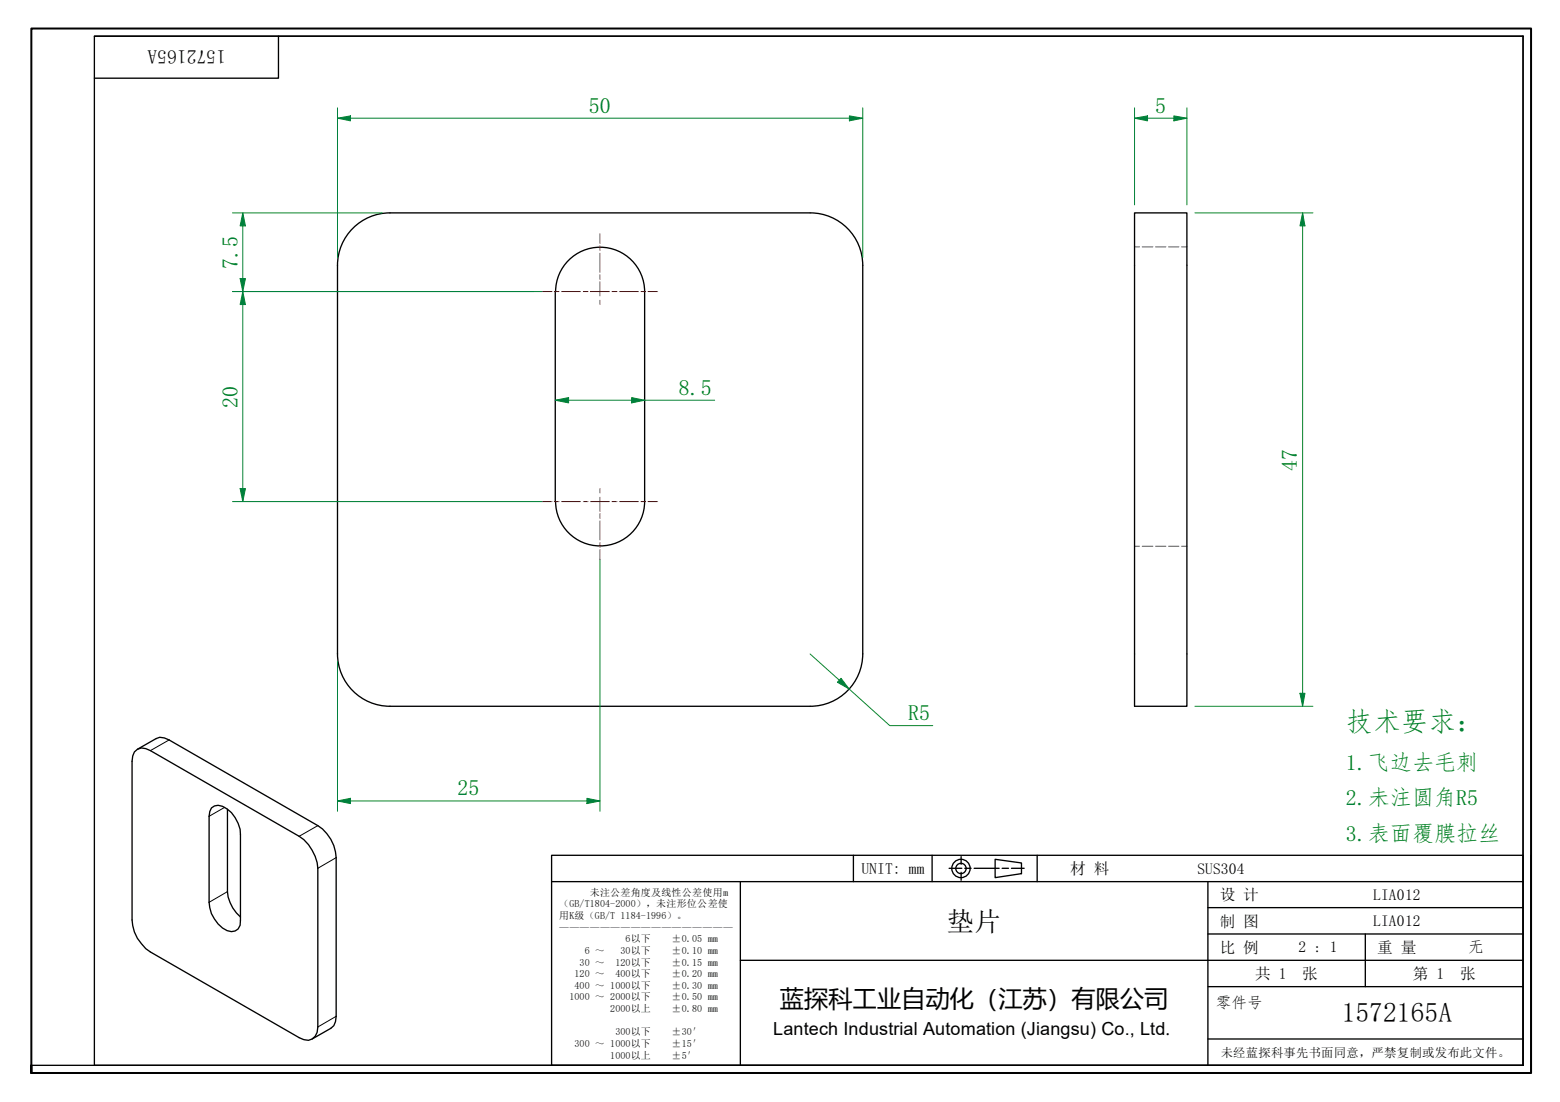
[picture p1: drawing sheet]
<svg xmlns="http://www.w3.org/2000/svg" width="297mm" height="210mm" viewBox="0 0 297 210" stroke-linecap="round" stroke-linejoin="round" font-family="sans-serif">
<g fill="none" stroke="#000" stroke-width=".25">
<path d="M64.3 50.5v74.1M74.2 40.5h80M74.3 40.5a10 10 0 0 0-10 10M105.7 55.5v40M105.8 55.6a8.5 8.5 0 0 1 8.5-8.5 8.5 8.5 0 0 1 8.4 8.5v39.9M154.3 40.5a10 10 0 0 1 10 10M164.3 50.5v74.1M216 40.5h10v94h-10zM105.8 95.5a8.5 8.5 0 0 0 8.5 8.5 8.5 8.5 0 0 0 8.4-8.5M64.3 124.5a10 10 0 0 0 10 10M74.2 134.5h80M164.3 124.5a10 10 0 0 1-10 10"/>
<path d="M25.6 143.2a2.12 2.12 0 0 1 3-.2l28.4 16.3a8.2 8.2 0 0 1 3.5 6.1v30.2a2.17 2.17 0 0 1-1 2.3 2.17 2.17 0 0 1-2.5-.3l-28.4-16.3a7.6 7.6 0 0 1-3.5-6.1v-30.2l.2-1zM26.2 142.7l3.5-2 .7-.3 .9 .2 .9 .3 28.3 16.4a7.6 7.6 0 0 1 3.5 6.1v30.2l-.1 1-.3 .8-.6 .5-3.6 2M40.3 153.9a2.15 2.15 0 0 1 2.9 .2 6.4 6.4 0 0 1 2.6 4.9v16.3a1.75 1.75 0 0 1-.6 1.8 1.75 1.75 0 0 1-2 .2 6.5 6.5 0 0 1-3.4-5.4v-16.4l.1-.9zM43.3 154.1v15.7a7.2 7.2 0 0 0 2.5 4.9"/>
</g>
<path d="M216 47h1M217.5 47h2M220 47h2M222.5 47h2M225 47h1M216 104h1M217.5 104h2M220 104h2M222.5 104h2M225 104h1" fill="none" stroke="#00f" stroke-width=".19"/>
<path d="M32.2 140.9l-3.6 2.1M42.8 153.8l-3 1.7M60.5 157.3l-3.5 2M43.3 169.8l-3.5 2.1M64 163.4l-3.5 2M64 193.6l-3.5 2" fill="none" stroke="#000" stroke-width=".19"/>
<path d="M6 204.4v-1.5v1.5M6 202.9v-197.5h285.5v199h-285.5" fill="none" stroke="#000" stroke-width=".38"/>
<path d="M18 6.9h272v196h-272zM18 6.9h272M53 6.9v8h-35M290 6.9v196h-284" fill="none" stroke="#000" stroke-width=".25"/>
<g fill="none" stroke="#000" stroke-width=".25">
<path d="M105 162.9h185v40h-185zM105 167.9h185M141 167.9v35M162.5 162.9v5M177.5 162.9v5M180.7 165.4h2.4M183 163.2v1.4M183 166.2v1.5M183.7 165.4h1.2M185.5 165.4h4.7M189.5 163.7l5 .7v2l-5 .8zM190.8 165.4h1.2"/>
<path d="M192.6 165.4h2.4M197.5 162.9v5M230 167.9v35M230 177.9h60M230 172.9h60M260 177.9v10M291.5 162.9v41.5h-186.5M141 182.9h149M230 197.9h60M230 187.9h60"/>
<circle cx="183" cy="165.4" r="1.75"/>
<circle cx="183" cy="165.4" r=".98"/>
</g>
<g fill="none" stroke="#f00" stroke-width=".19">
<path d="M103.3 55.5h1.8M105.5 55.5h.9M106.9 55.5h3.7M111.1 55.5h.9M112.4 55.5h3.7M114.2 44.5v1.9M114.2 46.8v.9M114.2 48.2v3.7M114.2 52.4v.8M114.2 53.7v2.7M114.2 57.2v.8M116.5 55.5h1"/>
<path d="M117.9 55.5h3.7M122 55.5h.9M123.4 55.5h1.8M103.3 95.5h1.8M105.5 95.5h.9M106.9 95.5h3.7M111.1 95.5h.9M112.4 95.5h3.7M114.2 93.1v.8M114.2 94.7v2.7M114.2 97.8v1M114.2 99.2v3.6"/>
<path d="M116.5 95.5h1M117.9 95.5h3.7M122 95.5h.9M123.4 95.5h1.8M114.2 103.3v.9M114.2 104.7v1.8"/>
</g>
<path d="M64.3 22.5h2.4" fill="none" stroke="#00803f" stroke-width=".19"/>
<path d="M64.3 22.5l2.4-.4v.9z" fill="#00803f"/>
<path d="M64.3 22.5l2.4-.4v.9zM161.7 22.5h2.6" fill="none" stroke="#00803f" stroke-width=".19"/>
<path d="M161.7 22.1l2.6 .4-2.6 .5z" fill="#00803f"/>
<path d="M64.3 20.5v28.6M66.7 22.5h95M161.7 22.1l2.6 .4-2.6 .5zM164.3 20.5v28.6M111.8 152.6h2.4" fill="none" stroke="#00803f" stroke-width=".19"/>
<path d="M111.8 152.1l2.4 .5-2.4 .5z" fill="#00803f"/>
<path d="M64.3 152.6h2.4M111.8 152.1l2.4 .5-2.4 .5z" fill="none" stroke="#00803f" stroke-width=".19"/>
<path d="M64.3 152.6l2.4-.5v1z" fill="#00803f"/>
<path d="M114.2 106.5v48M64.3 126v28.5M248 132.1v2.4M64.3 152.6l2.4-.5v1zM66.7 152.6h45.1" fill="none" stroke="#00803f" stroke-width=".19"/>
<path d="M247.5 132.1h1l-.5 2.4z" fill="#00803f"/>
<path d="M248 40.5v2.5M247.5 132.1h1l-.5 2.4z" fill="none" stroke="#00803f" stroke-width=".19"/>
<path d="M248 40.5l.5 2.5h-1z" fill="#00803f"/>
<path d="M223.5 22.5h2.5M227.5 40.5h22.5M248 40.5l.5 2.5h-1zM248 43v89.1M227.5 134.5h22.5" fill="none" stroke="#00803f" stroke-width=".19"/>
<path d="M223.5 22.1l2.5 .4-2.5 .5z" fill="#00803f"/>
<path d="M216 22.5h2.5M223.5 22.1l2.5 .4-2.5 .5z" fill="none" stroke="#00803f" stroke-width=".19"/>
<path d="M216 22.5l2.5-.4v.9z" fill="#00803f"/>
<path d="M216 22.5l2.5-.4v.9zM216 20.5v18.5M218.5 22.5h5M226 20.5v18.5M46.2 40.5v2.5" fill="none" stroke="#00803f" stroke-width=".19"/>
<path d="M46.2 40.5l.5 2.5h-1z" fill="#00803f"/>
<path d="M46.2 40.5l.5 2.5h-1zM46.2 53.1v2.4" fill="none" stroke="#00803f" stroke-width=".19"/>
<path d="M45.7 53.1h1l-.5 2.4z" fill="#00803f"/>
<path d="M44.3 40.5h28.5M44.3 55.5h57.4M45.7 53.1h1l-.5 2.4zM46.2 43v10.1M46.2 93.1v2.4" fill="none" stroke="#00803f" stroke-width=".19"/>
<path d="M45.7 93.1h1l-.5 2.4z" fill="#00803f"/>
<path d="M46.2 55.5v2.5M45.7 93.1h1l-.5 2.4z" fill="none" stroke="#00803f" stroke-width=".19"/>
<path d="M46.2 55.5l.5 2.5h-1z" fill="#00803f"/>
<path d="M44.3 55.5h59M46.2 55.5l.5 2.5h-1zM46.2 58v35.1M105.7 76.2h2.6M44.3 95.5h59" fill="none" stroke="#00803f" stroke-width=".19"/>
<path d="M105.7 76.2l2.6-.5v1z" fill="#00803f"/>
<path d="M105.7 76.2l2.6-.5v1zM120.3 76.2h2.4" fill="none" stroke="#00803f" stroke-width=".19"/>
<path d="M120.3 75.7l2.4 .5-2.4 .5z" fill="#00803f"/>
<path d="M108.3 76.2h12M120.3 75.7l2.4 .5-2.4 .5zM122.7 76.2h13.4M159.8 129.6l1.9 1.6" fill="none" stroke="#00803f" stroke-width=".19"/>
<path d="M160.1 129.2l1.6 2-2.3-1.2z" fill="#00803f"/>
<path d="M154.2 124.6l5.6 5M160.1 129.2l1.6 2-2.3-1.2zM161.7 131.2l7.7 7h8.2" fill="none" stroke="#00803f" stroke-width=".19"/>
<text font-size="5.2" fill="#008000" x="256.3" y="139.2">技术要求：</text>
<g font-size="5.2">
<text x="180.3" y="177.3">垫片</text>
<text x="255.5" y="194.7">1572165A</text>
</g>
<text font-size="4.6" x="148.5" y="191.9">蓝探科工业自动化（江苏）有限公司</text>
<g font-size="4.2" fill="#008000">
<text x="112.1" y="21.5">50</text>
<text x="220" y="21.5">5</text>
<text x="45.2" y="51.2" transform="rotate(-90 45.2 51.2)">7.5</text>
<text x="45.2" y="77.6" transform="rotate(-90 45.2 77.6)">20</text>
<text x="129.3" y="75.2">8.5</text>
<text x="247" y="89.6" transform="rotate(-90 247 89.6)">47</text>
<text x="172.9" y="137.2">R5</text>
<text x="256.3" y="146.7">1.飞边去毛刺</text>
<text x="87.1" y="151.5">25</text>
<text x="256.3" y="153.4">2.未注圆角R5</text>
<text x="256.3" y="160.1">3.表面覆膜拉丝</text>
</g>
<text font-size="3.7" x="43" y="9.6" transform="rotate(180 43 9.6)">1572165A</text>
<text font-size="3.4" x="147.2" y="197.1">Lantech Industrial Automation (Jiangsu) Co., Ltd.</text>
<g font-size="3">
<text x="164" y="166.4">UNIT: mm</text>
<text x="203.8" y="166.5">材 料</text>
<text x="228" y="166.4">SUS304</text>
<text x="232.3" y="171.5">设 计</text>
<text x="261.5" y="171.4">LIA012</text>
<text x="232.3" y="176.5">制 图</text>
<text x="261.5" y="176.4">LIA012</text>
<text x="232.3" y="181.5">比 例</text>
<text x="247.3" y="181.4">2 : 1</text>
<text x="262.3" y="181.5">重 量</text>
<text x="279.5" y="181.4">无</text>
<text x="231.5" y="191.9">零件号</text>
<text x="239" y="186.5">共 1</text>
<text x="248" y="186.5">张</text>
<text x="269" y="186.5">第 1</text>
<text x="278" y="186.5">张</text>
</g>
<text font-size="2.3" x="232.5" y="201.3">未经蓝探科事先书面同意，严禁复制或发布此文件。</text>
<g font-size="1.9">
<text x="106.5" y="172.8">（GB/T1804-2000），未注形位公差使</text>
<text x="112.3" y="170.6">未注公差角度及线性公差使用m</text>
<text x="106.5" y="175">用K级（GB/T 1184-1996）。</text>
<text x="106.5" y="177.3">—————————————————</text>
<text x="119.1" y="179.5">6以下</text>
<text x="127.9" y="179.5">±0.05 mm</text>
<text x="110.4" y="183.9">30 ～</text>
<text x="111.4" y="181.7">6 ～</text>
<text x="117.2" y="183.9">120以下</text>
<text x="118.2" y="181.7">30以下</text>
<text x="127.9" y="181.7">±0.10 mm</text>
<text x="127.9" y="183.9">±0.15 mm</text>
<text x="108.5" y="190.5">1000 ～ 2000以下</text>
<text x="109.4" y="186.1">120 ～</text>
<text x="109.4" y="188.3">400 ～ 1000以下</text>
<text x="117.2" y="186.1">400以下</text>
<text x="127.9" y="186.1">±0.20 mm</text>
<text x="127.9" y="188.3">±0.30 mm</text>
<text x="127.9" y="190.5">±0.50 mm</text>
<text x="116.2" y="192.8">2000以上</text>
<text x="117.2" y="197.2">300以下</text>
<text x="127.9" y="192.8">±0.80 mm</text>
<text x="127.9" y="197.2">±30′</text>
<text x="109.4" y="199.4">300 ～ 1000以下</text>
<text x="116.2" y="201.6">1000以上</text>
<text x="127.9" y="199.4">±15′</text>
<text x="127.9" y="201.6">±5′</text>
</g>
</svg>
